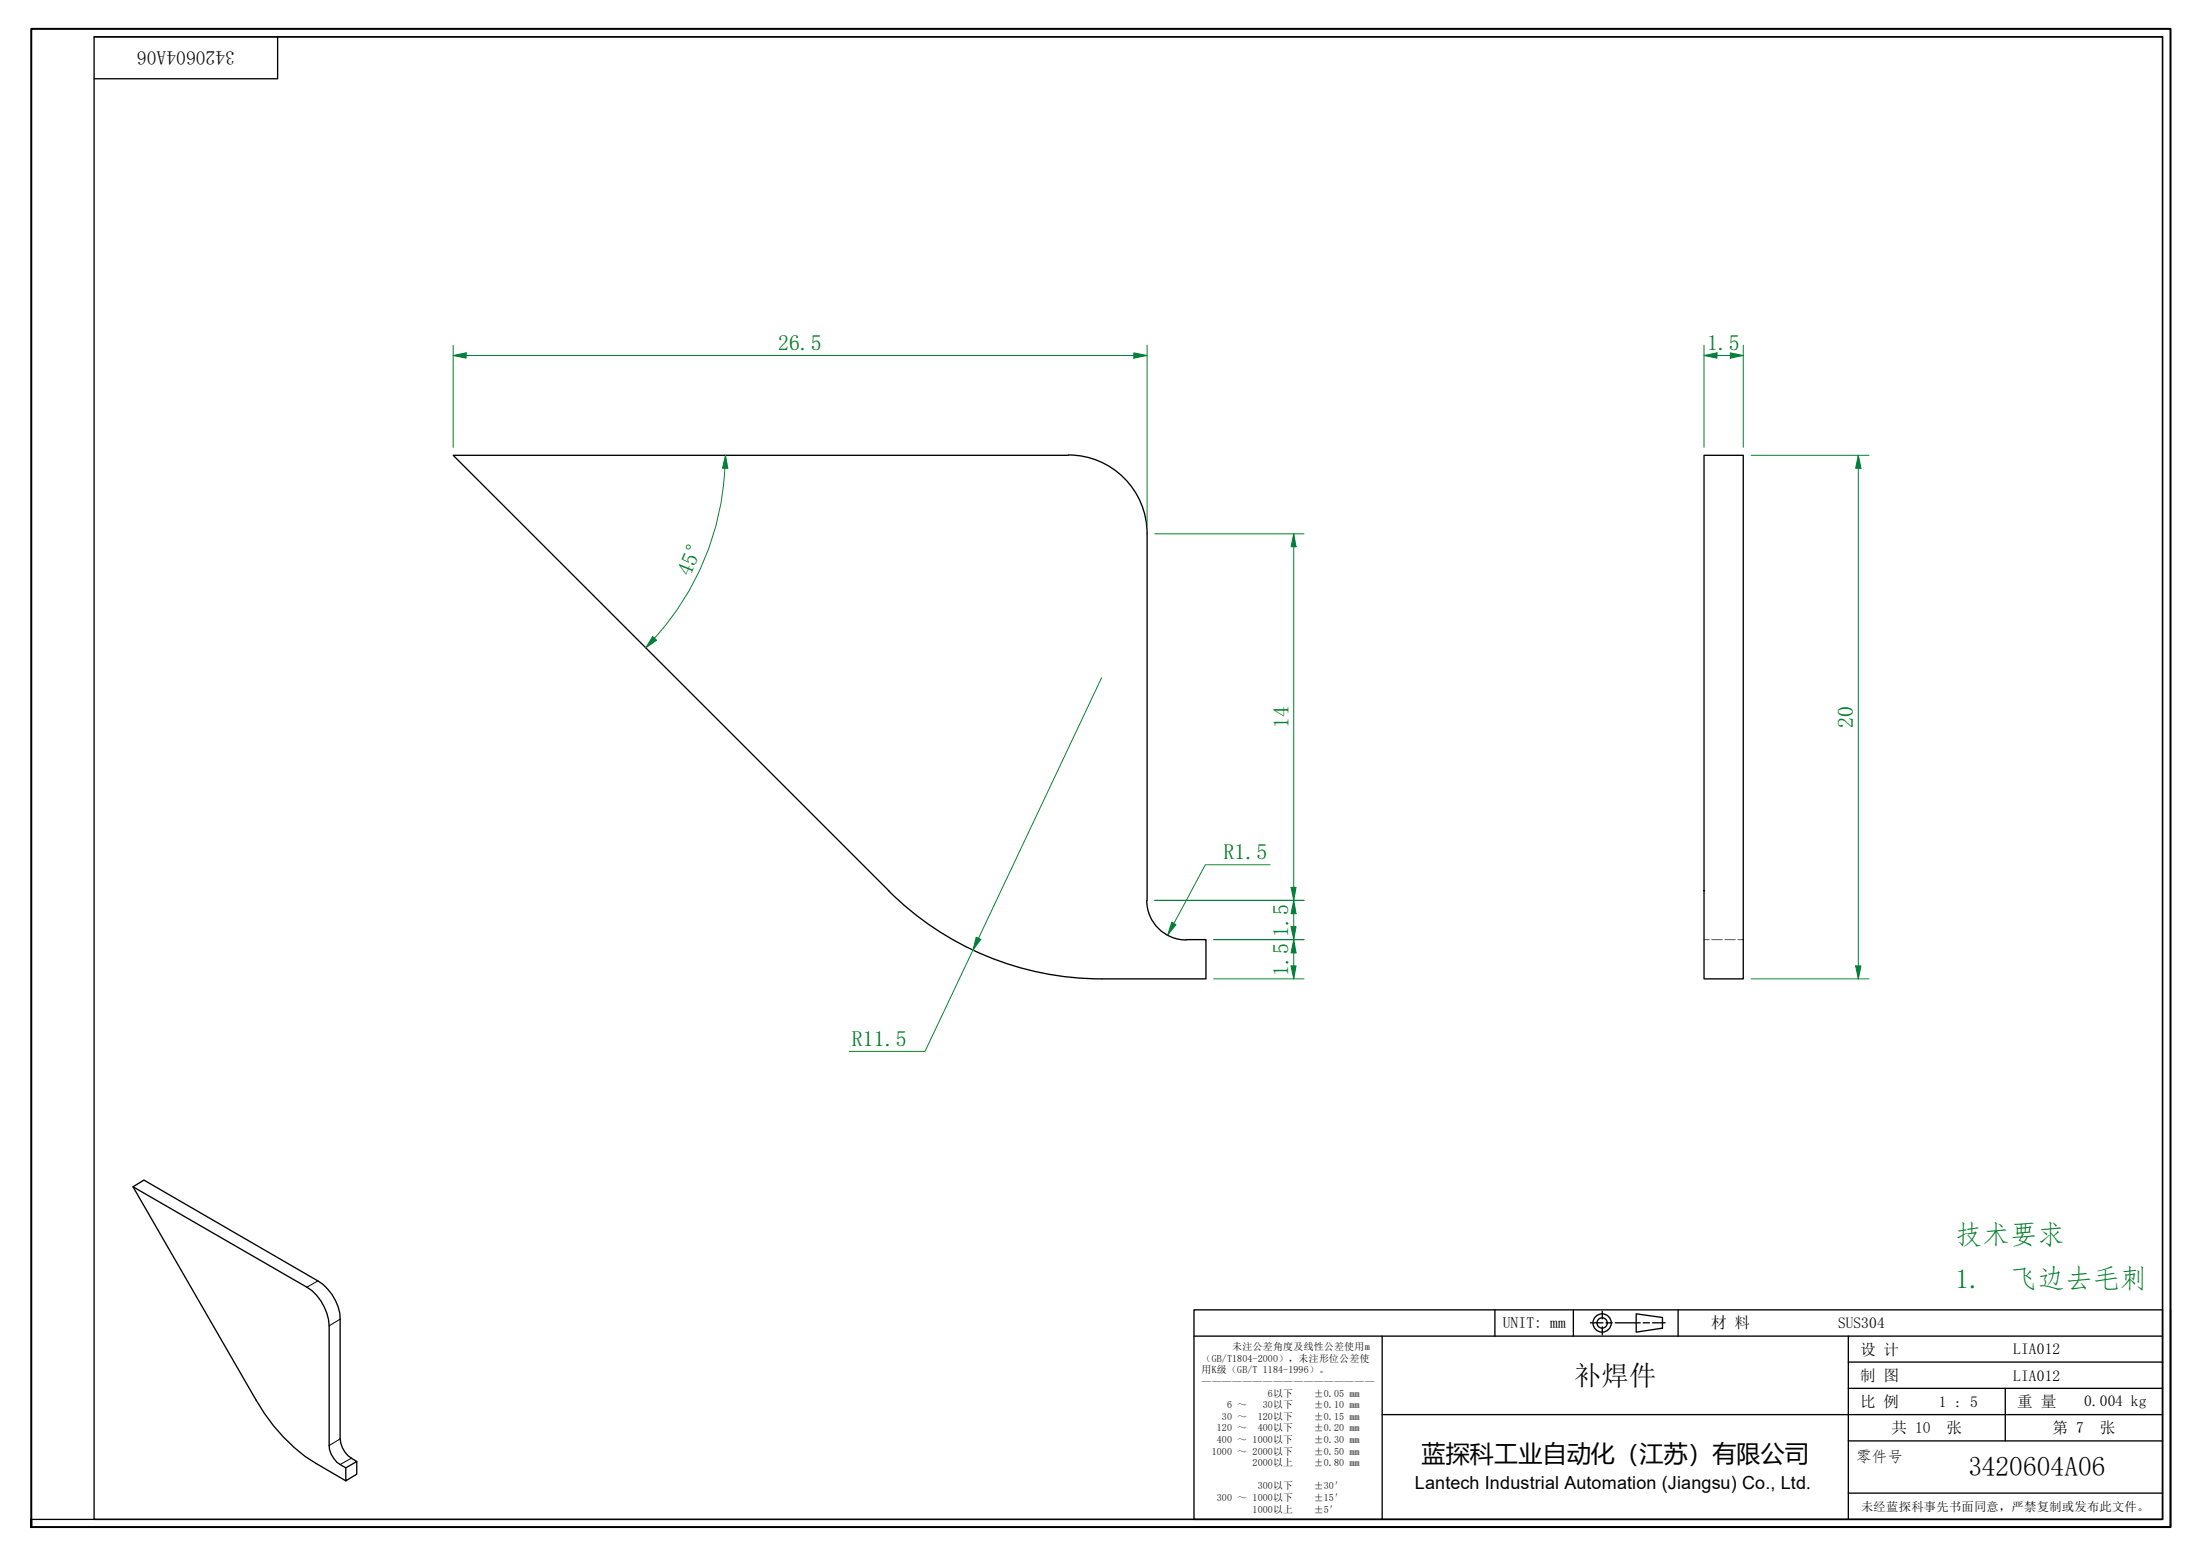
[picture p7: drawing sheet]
<svg xmlns="http://www.w3.org/2000/svg" width="420mm" height="297mm" viewBox="0 0 420 297" stroke-linecap="round" stroke-linejoin="round" font-family="sans-serif">
<path d="M204 86.9h-117.4l83.1 83.1M204.1 86.9a15 15 0 0 1 15 15v70M325.4 86.9h7.5v100h-7.5zM169.7 170a57.5 57.5 0 0 0 40.6 16.9M219 171.9a7.5 7.5 0 0 0 7.5 7.5M226.6 179.4h3.7v7.5h-19.9M25.4 226.6l33.2 19.1a9.3 9.3 0 0 1 4.3 7.4v22.9a5 5 0 0 0 3.1 4.2l2.1-1.2a5.1 5.1 0 0 1-3.1-4.3v-22.9a9 9 0 0 0-4.3-7.3l-33.2-19.2-2.1 1.3 23.5 40.7a33.2 33.2 0 0 0 11.5 12.1l5.6 3.3M68.1 279v2.4l-2.1 1.3v-2.5" fill="none" stroke="#000" stroke-width=".25"/>
<path d="M325.4 179.4h1.1M326.9 179.4h2M329.4 179.4h2M331.9 179.4h1" fill="none" stroke="#00f" stroke-width=".19"/>
<path d="M60.7 244.5l-2.1 1.2M65 251.8l-2.1 1.3M65 274.7l-2.1 1.3M67.1 278.4l-2.1 1.2" fill="none" stroke="#000" stroke-width=".19"/>
<path d="M6 291.5v-1.4v1.4M6 290.1v-284.6h408.5v286h-408.5" fill="none" stroke="#000" stroke-width=".38"/>
<path d="M18 7h395v283.1h-395zM18 7h395M53 7v8h-35M413 7v283.1h-407" fill="none" stroke="#000" stroke-width=".25"/>
<g fill="none" stroke="#000" stroke-width=".25">
<path d="M228 250h185v40.1h-185zM228 255.1h185M264 255.1v35M285.5 250v5.1M300.5 250v5.1M303.7 252.5h2.4M306 250.3v1.5M306 253.3v1.5M306.7 252.5h1.2M308.5 252.5h4.7M312.5 250.8l5 .7v2l-5 .8zM313.8 252.5h1.2"/>
<path d="M315.6 252.5h2.4M320.5 250v5.1M353 255.1v35M414.5 250v41.5h-186.5M264 270.1h149M353 275.1h60M353 265h60M353 260h60M383 265v10.1M353 285h60"/>
<circle cx="306" cy="252.6" r="1.75"/>
<circle cx="306" cy="252.6" r=".98"/>
</g>
<path d="M325.4 67.9h2.5" fill="none" stroke="#00803f" stroke-width=".19"/>
<path d="M325.4 67.9l2.5-.5v1z" fill="#00803f"/>
<path d="M325.4 67.9l2.5-.5v1zM330.5 67.9h2.4" fill="none" stroke="#00803f" stroke-width=".19"/>
<path d="M330.5 67.4l2.4 .5-2.4 .5z" fill="#00803f"/>
<path d="M216.5 67.9h2.6M325.4 65.9v19.5M327.9 67.9h2.6M330.5 67.4l2.4 .5-2.4 .5zM332.9 65.9v19.5" fill="none" stroke="#00803f" stroke-width=".19"/>
<path d="M216.5 67.4l2.6 .5-2.6 .5z" fill="#00803f"/>
<path d="M86.6 67.9h2.4M216.5 67.4l2.6 .5-2.6 .5z" fill="none" stroke="#00803f" stroke-width=".19"/>
<path d="M86.6 67.9l2.4-.5v1z" fill="#00803f"/>
<path d="M86.6 67.9l2.4-.5v1zM86.6 65.9v19.5M89 67.9h127.5M219.1 65.9v34.5M354.9 86.9v2.5" fill="none" stroke="#00803f" stroke-width=".19"/>
<path d="M354.9 86.9l.5 2.5h-1z" fill="#00803f"/>
<path d="M354.9 86.9l.5 2.5h-1zM354.9 184.4v2.5" fill="none" stroke="#00803f" stroke-width=".19"/>
<path d="M354.4 184.4h1l-.5 2.5z" fill="#00803f"/>
<path d="M334.5 86.9h22.4M354.9 89.4v95M186.9 179.1l-1.1 2.3M334.5 186.9h22.4M354.4 184.4h1l-.5 2.5z" fill="none" stroke="#00803f" stroke-width=".19"/>
<path d="M186.4 178.9l.9 .4-1.5 2.1z" fill="#00803f"/>
<path d="M210.4 129.4l-23.5 49.7M186.4 178.9l.9 .4-1.5 2.1zM224.2 176.3l-1.2 2.2M185.8 181.4l-9.1 19.3h-14.5" fill="none" stroke="#00803f" stroke-width=".19"/>
<path d="M223.8 176.1l.8 .4-1.6 2z" fill="#00803f"/>
<path d="M223.8 176.1l.8 .4-1.6 2zM242.6 165.1h-12.4l-6 11.2M247.1 184.4v2.5" fill="none" stroke="#00803f" stroke-width=".19"/>
<path d="M246.6 184.4h.9l-.4 2.5z" fill="#00803f"/>
<path d="M247.1 179.4v2.5M246.6 184.4h.9l-.4 2.5z" fill="none" stroke="#00803f" stroke-width=".19"/>
<path d="M247.1 179.4l.4 2.5h-.9z" fill="#00803f"/>
<path d="M247.1 101.9v2.5M231.8 179.4h17.2M247.1 179.4l.4 2.5h-.9zM231.8 186.9h17.2M247.1 181.9v2.5" fill="none" stroke="#00803f" stroke-width=".19"/>
<path d="M247.1 101.9l.4 2.5h-.9z" fill="#00803f"/>
<path d="M247.1 101.9l.4 2.5h-.9zM247.1 169.4v2.5" fill="none" stroke="#00803f" stroke-width=".19"/>
<path d="M246.6 169.4h.9l-.4 2.5z" fill="#00803f"/>
<path d="M220.5 101.9h28.5M247.1 104.4v65M125 121.8l-1.7 1.9M220.5 171.9h28.5M246.6 169.4h.9l-.4 2.5z" fill="none" stroke="#00803f" stroke-width=".19"/>
<path d="M124.7 121.5l.7 .7-2.1 1.5z" fill="#00803f"/>
<path d="M138.6 86.9l-.1 2.5M124.7 121.5l.7 .7-2.1 1.5z" fill="none" stroke="#00803f" stroke-width=".19"/>
<path d="M138.6 86.9l.4 2.5h-1z" fill="#00803f"/>
<path d="M138.4 89.4a52 52 0 0 1-13.4 32.4M138.6 86.9l.4 2.5h-1zM247.1 176.9v2.5" fill="none" stroke="#00803f" stroke-width=".19"/>
<path d="M246.6 176.9h.9l-.4 2.5z" fill="#00803f"/>
<path d="M246.6 176.9h.9l-.4 2.5zM247.1 171.9v2.5" fill="none" stroke="#00803f" stroke-width=".19"/>
<path d="M247.1 171.9l.4 2.5h-.9z" fill="#00803f"/>
<path d="M220.5 171.9h28.5M231.8 179.4h17.2M247.1 171.9l.4 2.5h-.9zM247.1 174.4v2.5" fill="none" stroke="#00803f" stroke-width=".19"/>
<g font-size="5.2" fill="#008000">
<text x="373.4" y="237.5">技术要求</text>
<text x="373.4" y="245.9">1.</text>
<text x="383.9" y="245.9">飞边去毛刺</text>
</g>
<g font-size="5.2">
<text x="300.6" y="264.4">补焊件</text>
<text x="375.9" y="281.9">3420604A06</text>
</g>
<text font-size="4.6" x="271.5" y="279">蓝探科工业自动化（江苏）有限公司</text>
<g font-size="4.2" fill="#008000">
<text x="148.6" y="66.9">26.5</text>
<text x="326" y="66.9">1.5</text>
<text x="131.8" y="110.2" transform="rotate(-68 131.8 110.2)">45°</text>
<text x="246.1" y="139" transform="rotate(-90 246.1 139)">14</text>
<text x="353.9" y="139" transform="rotate(-90 353.9 139)">20</text>
<text x="233.7" y="164.1">R1.5</text>
<text x="246" y="178.8" transform="rotate(-90 246 178.8)">1.5</text>
<text x="246" y="186.3" transform="rotate(-90 246 186.3)">1.5</text>
<text x="162.7" y="199.7">R11.5</text>
</g>
<text font-size="3.7" x="44.8" y="9.7" transform="rotate(180 44.8 9.7)">3420604A06</text>
<text font-size="3.4" x="270.2" y="284.2">Lantech Industrial Automation (Jiangsu) Co., Ltd.</text>
<g font-size="3">
<text x="287" y="253.5">UNIT: mm</text>
<text x="326.8" y="253.6">材 料</text>
<text x="351" y="253.5">SUS304</text>
<text x="355.3" y="263.6">制 图</text>
<text x="355.3" y="258.6">设 计</text>
<text x="384.5" y="258.6">LIA012</text>
<text x="384.5" y="263.6">LIA012</text>
<text x="355.3" y="268.6">比 例</text>
<text x="370.3" y="268.5">1 : 5</text>
<text x="385.3" y="268.7">重 量</text>
<text x="398" y="268.4">0.004 kg</text>
<text x="361.3" y="273.6">共 10</text>
<text x="371.7" y="273.6">张</text>
<text x="392" y="273.6">第 7</text>
<text x="401" y="273.6">张</text>
<text x="354.5" y="279.1">零件号</text>
</g>
<text font-size="2.3" x="355.5" y="288.4">未经蓝探科事先书面同意，严禁复制或发布此文件。</text>
<g font-size="1.9">
<text x="235.3" y="257.7">未注公差角度及线性公差使用m</text>
<text x="229.5" y="260">（GB/T1804-2000），未注形位公差使</text>
<text x="229.5" y="262.2">用K级（GB/T 1184-1996）。</text>
<text x="229.5" y="264.4">—————————————————</text>
<text x="234.4" y="268.8">6 ～</text>
<text x="241.2" y="268.8">30以下</text>
<text x="242.1" y="266.6">6以下</text>
<text x="250.9" y="266.6">±0.05 mm</text>
<text x="250.9" y="268.8">±0.10 mm</text>
<text x="232.4" y="273.2">120 ～</text>
<text x="232.4" y="275.4">400 ～ 1000以下</text>
<text x="233.4" y="271.1">30 ～</text>
<text x="240.2" y="271.1">120以下</text>
<text x="240.2" y="273.2">400以下</text>
<text x="250.9" y="271.1">±0.15 mm</text>
<text x="250.9" y="273.2">±0.20 mm</text>
<text x="250.9" y="275.4">±0.30 mm</text>
<text x="231.5" y="277.7">1000 ～ 2000以下</text>
<text x="239.2" y="279.9">2000以上</text>
<text x="250.9" y="277.7">±0.50 mm</text>
<text x="250.9" y="279.9">±0.80 mm</text>
<text x="232.4" y="286.6">300 ～ 1000以下</text>
<text x="240.2" y="284.3">300以下</text>
<text x="250.9" y="284.3">±30′</text>
<text x="250.9" y="286.6">±15′</text>
<text x="239.2" y="288.8">1000以上</text>
<text x="250.9" y="288.8">±5′</text>
</g>
</svg>
